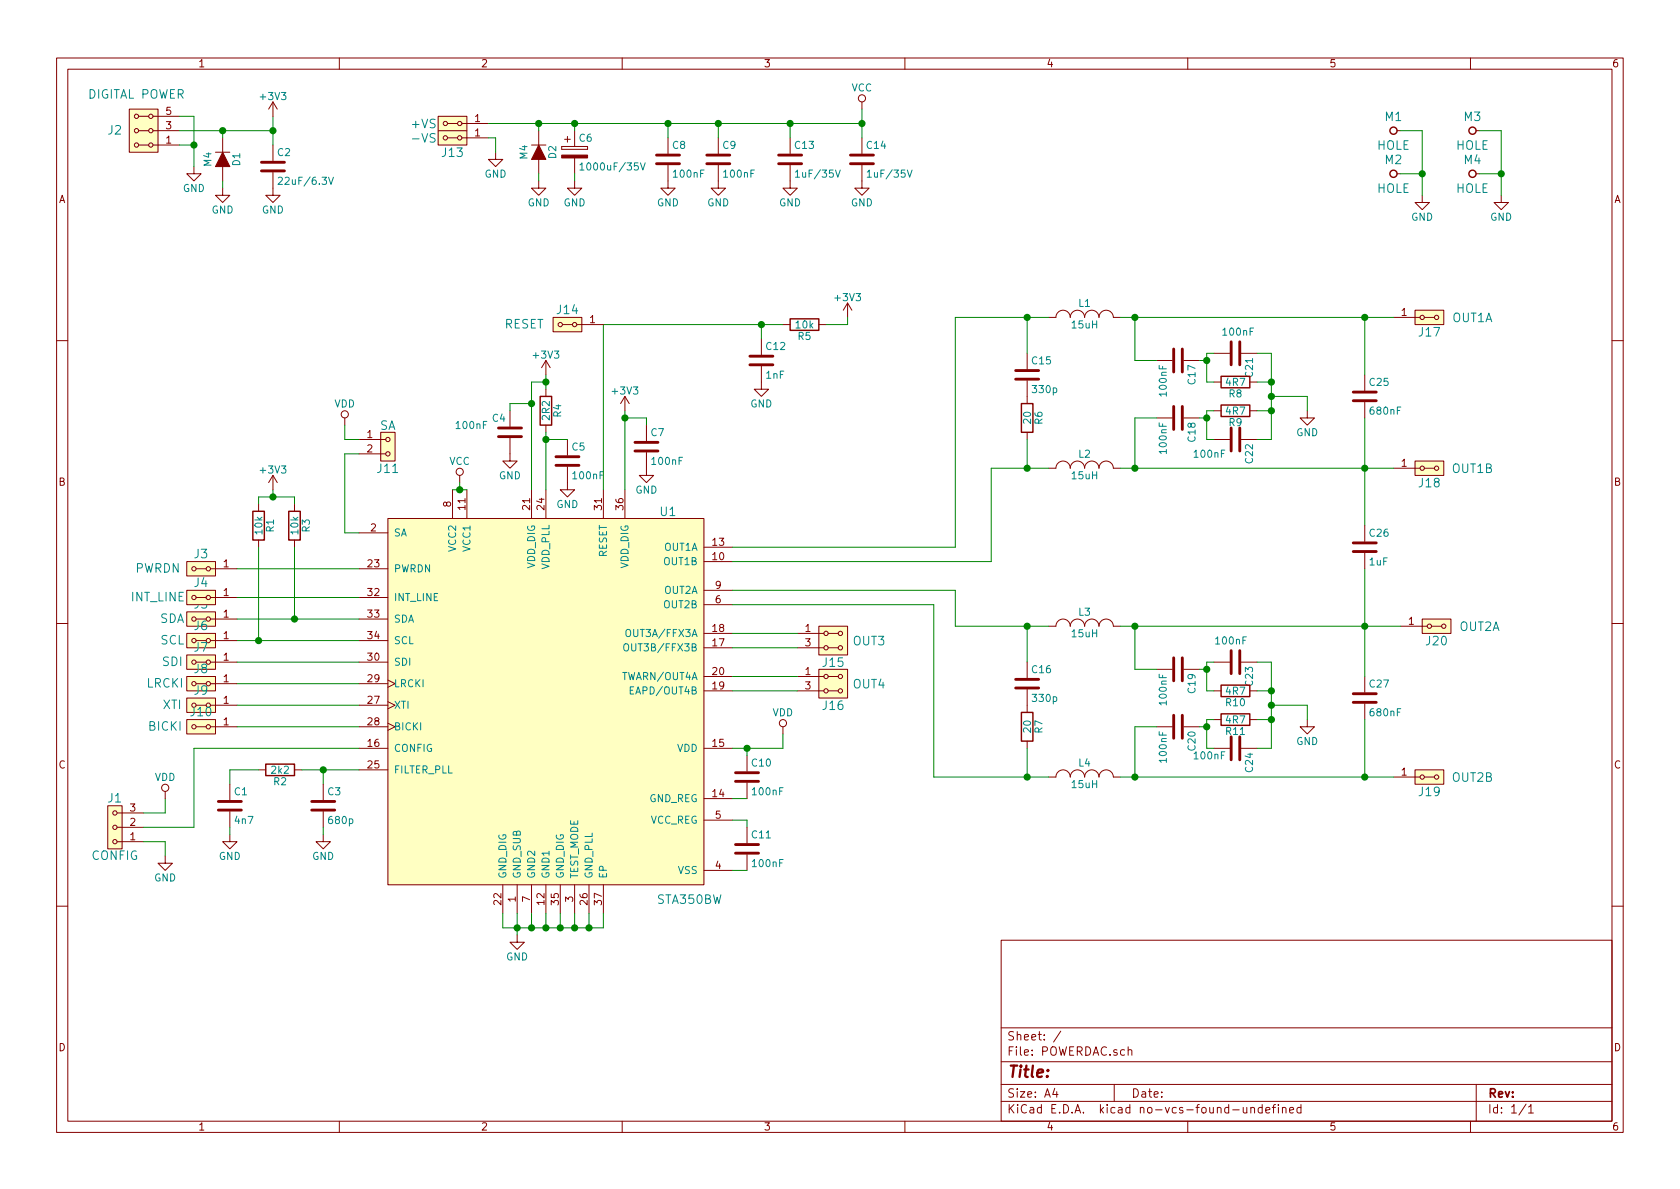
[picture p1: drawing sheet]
EESchema Schematic File Version 2
LIBS:power
LIBS:device
LIBS:transistors
LIBS:conn
LIBS:linear
LIBS:regul
LIBS:74xx
LIBS:cmos4000
LIBS:adc-dac
LIBS:memory
LIBS:xilinx
LIBS:microcontrollers
LIBS:dsp
LIBS:microchip
LIBS:analog_switches
LIBS:motorola
LIBS:texas
LIBS:intel
LIBS:interface
LIBS:digital-audio
LIBS:philips
LIBS:display
LIBS:cypress
LIBS:siliconi
LIBS:opto
LIBS:atmel
LIBS:contrib
LIBS:valves
LIBS:audio
LIBS:mlab_header
LIBS:mlab_mechanical
LIBS:POWERDAC-cache
EELAYER 25 0
EELAYER END
$Descr A4 11693 8268
encoding utf-8
Sheet 1 1
Title ""
Date ""
Rev ""
Comp ""
Comment1 ""
Comment2 ""
Comment3 ""
Comment4 ""
$EndDescr
$Comp
L STA350BW U1
U 1 1
P 3800 4900
F 0 "U1" H 4650 6250 60  0000 C CNN
F 1 "STA350BW" H 4800 3550 60  0000 C CNN
F 2 "Power_Packages_SMD:PowerSSO-36" H 3350 5400 60  0001 C CNN
F 3 "" H 3350 5400 60  0000 C CNN
	1    3800 4900
	1    0    0    -1  
$EndComp
$Comp
L C C10
U 1 1
P 5200 5400
F 0 "C10" H 5225 5500 50  0000 L CNN
F 1 "100nF" H 5225 5300 50  0000 L CNN
F 2 "Capacitors_SMD:C_0805" H 5238 5250 30  0001 C CNN
F 3 "" H 5200 5400 60  0000 C CNN
	1    5200 5400
	1    0    0    -1  
$EndComp
Wire Wire Line
	5200 5550 5100 5550
Wire Wire Line
	5100 5200 5450 5200
Wire Wire Line
	5200 5200 5200 5250
$Comp
L HOLE M1
U 1 1
P 9700 900
F 0 "M1" H 9700 1000 60  0000 C CNN
F 1 "HOLE" H 9700 800 60  0000 C CNN
F 2 "Mlab_Mechanical:MountingHole_3mm" H 9700 900 60  0001 C CNN
F 3 "" H 9700 900 60  0000 C CNN
	1    9700 900 
	1    0    0    -1  
$EndComp
$Comp
L HOLE M2
U 1 1
P 9700 1200
F 0 "M2" H 9700 1300 60  0000 C CNN
F 1 "HOLE" H 9700 1100 60  0000 C CNN
F 2 "Mlab_Mechanical:MountingHole_3mm" H 9700 1200 60  0001 C CNN
F 3 "" H 9700 1200 60  0000 C CNN
	1    9700 1200
	1    0    0    -1  
$EndComp
$Comp
L HOLE M3
U 1 1
P 10250 900
F 0 "M3" H 10250 1000 60  0000 C CNN
F 1 "HOLE" H 10250 800 60  0000 C CNN
F 2 "Mlab_Mechanical:MountingHole_3mm" H 10250 900 60  0001 C CNN
F 3 "" H 10250 900 60  0000 C CNN
	1    10250 900 
	1    0    0    -1  
$EndComp
$Comp
L HOLE M4
U 1 1
P 10250 1200
F 0 "M4" H 10250 1300 60  0000 C CNN
F 1 "HOLE" H 10250 1100 60  0000 C CNN
F 2 "Mlab_Mechanical:MountingHole_3mm" H 10250 1200 60  0001 C CNN
F 3 "" H 10250 1200 60  0000 C CNN
	1    10250 1200
	1    0    0    -1  
$EndComp
$Comp
L GND #PWR01
U 1 1
P 9900 1350
F 0 "#PWR01" H 9900 1100 50  0001 C CNN
F 1 "GND" H 9900 1200 50  0000 C CNN
F 2 "" H 9900 1350 60  0000 C CNN
F 3 "" H 9900 1350 60  0000 C CNN
	1    9900 1350
	1    0    0    -1  
$EndComp
Wire Wire Line
	9750 900  9900 900 
Wire Wire Line
	9900 900  9900 1350
Wire Wire Line
	9750 1200 9900 1200
Connection ~ 9900 1200
$Comp
L GND #PWR02
U 1 1
P 10450 1350
F 0 "#PWR02" H 10450 1100 50  0001 C CNN
F 1 "GND" H 10450 1200 50  0000 C CNN
F 2 "" H 10450 1350 60  0000 C CNN
F 3 "" H 10450 1350 60  0000 C CNN
	1    10450 1350
	1    0    0    -1  
$EndComp
Wire Wire Line
	10300 900  10450 900 
Wire Wire Line
	10450 900  10450 1350
Wire Wire Line
	10300 1200 10450 1200
Connection ~ 10450 1200
$Comp
L HEADER_2x01_PARALLEL J3
U 1 1
P 1400 3950
F 0 "J3" H 1400 3850 60  0000 C CNN
F 1 "PWRDN" H 1700 3950 60  0000 C CNN
F 2 "Mlab_Pin_Headers:Straight_1x02" H 1400 3950 60  0001 C CNN
F 3 "" H 1400 3950 60  0000 C CNN
	1    1400 3950
	-1   0    0    1   
$EndComp
Wire Wire Line
	2500 3950 1650 3950
$Comp
L GND #PWR03
U 1 1
P 3600 6500
F 0 "#PWR03" H 3600 6250 50  0001 C CNN
F 1 "GND" H 3600 6350 50  0000 C CNN
F 2 "" H 3600 6500 60  0000 C CNN
F 3 "" H 3600 6500 60  0000 C CNN
	1    3600 6500
	1    0    0    -1  
$EndComp
Wire Wire Line
	3500 6350 3500 6450
Wire Wire Line
	3500 6450 4200 6450
Wire Wire Line
	4000 6450 4000 6350
Wire Wire Line
	3600 6350 3600 6500
Connection ~ 3600 6450
Wire Wire Line
	3800 6350 3800 6450
Connection ~ 3800 6450
Wire Wire Line
	3700 6350 3700 6450
Connection ~ 3700 6450
Wire Wire Line
	3900 6350 3900 6450
Connection ~ 3900 6450
$Comp
L R R1
U 1 1
P 1800 3650
F 0 "R1" V 1880 3650 50  0000 C CNN
F 1 "10k" V 1800 3650 50  0000 C CNN
F 2 "Resistors_SMD:R_0805" V 1730 3650 30  0001 C CNN
F 3 "" H 1800 3650 30  0000 C CNN
	1    1800 3650
	1    0    0    -1  
$EndComp
$Comp
L R R3
U 1 1
P 2050 3650
F 0 "R3" V 2130 3650 50  0000 C CNN
F 1 "10k" V 2050 3650 50  0000 C CNN
F 2 "Resistors_SMD:R_0805" V 1980 3650 30  0001 C CNN
F 3 "" H 2050 3650 30  0000 C CNN
	1    2050 3650
	1    0    0    -1  
$EndComp
$Comp
L +3V3 #PWR04
U 1 1
P 1900 3400
F 0 "#PWR04" H 1900 3250 50  0001 C CNN
F 1 "+3V3" H 1900 3540 50  0000 C CNN
F 2 "" H 1900 3400 60  0000 C CNN
F 3 "" H 1900 3400 60  0000 C CNN
	1    1900 3400
	1    0    0    -1  
$EndComp
Wire Wire Line
	1800 3500 1800 3450
Wire Wire Line
	1800 3450 2050 3450
Wire Wire Line
	2050 3450 2050 3500
Wire Wire Line
	1900 3400 1900 3450
Connection ~ 1900 3450
Wire Wire Line
	2050 3800 2050 4300
Wire Wire Line
	1650 4300 2500 4300
Wire Wire Line
	1650 4450 2500 4450
Wire Wire Line
	1800 4450 1800 3800
$Comp
L C C11
U 1 1
P 5200 5900
F 0 "C11" H 5225 6000 50  0000 L CNN
F 1 "100nF" H 5225 5800 50  0000 L CNN
F 2 "Capacitors_SMD:C_0805" H 5238 5750 30  0001 C CNN
F 3 "" H 5200 5900 60  0000 C CNN
	1    5200 5900
	1    0    0    -1  
$EndComp
Wire Wire Line
	5200 6050 5100 6050
Wire Wire Line
	5200 5700 5200 5750
Wire Wire Line
	5200 5700 5100 5700
$Comp
L C C7
U 1 1
P 4500 3100
F 0 "C7" H 4525 3200 50  0000 L CNN
F 1 "100nF" H 4525 3000 50  0000 L CNN
F 2 "Capacitors_SMD:C_0805" H 4538 2950 30  0001 C CNN
F 3 "" H 4500 3100 60  0000 C CNN
	1    4500 3100
	1    0    0    -1  
$EndComp
$Comp
L GND #PWR05
U 1 1
P 4500 3250
F 0 "#PWR05" H 4500 3000 50  0001 C CNN
F 1 "GND" H 4500 3100 50  0000 C CNN
F 2 "" H 4500 3250 60  0000 C CNN
F 3 "" H 4500 3250 60  0000 C CNN
	1    4500 3250
	1    0    0    -1  
$EndComp
$Comp
L +3V3 #PWR06
U 1 1
P 4350 2850
F 0 "#PWR06" H 4350 2700 50  0001 C CNN
F 1 "+3V3" H 4350 2990 50  0000 C CNN
F 2 "" H 4350 2850 60  0000 C CNN
F 3 "" H 4350 2850 60  0000 C CNN
	1    4350 2850
	1    0    0    -1  
$EndComp
Wire Wire Line
	4500 2950 4500 2900
Wire Wire Line
	4500 2900 4350 2900
Wire Wire Line
	4350 2850 4350 3400
Connection ~ 4350 2900
$Comp
L C C5
U 1 1
P 3950 3200
F 0 "C5" H 3975 3300 50  0000 L CNN
F 1 "100nF" H 3975 3100 50  0000 L CNN
F 2 "Capacitors_SMD:C_0805" H 3988 3050 30  0001 C CNN
F 3 "" H 3950 3200 60  0000 C CNN
	1    3950 3200
	1    0    0    -1  
$EndComp
$Comp
L +3V3 #PWR07
U 1 1
P 3800 2600
F 0 "#PWR07" H 3800 2450 50  0001 C CNN
F 1 "+3V3" H 3800 2740 50  0000 C CNN
F 2 "" H 3800 2600 60  0000 C CNN
F 3 "" H 3800 2600 60  0000 C CNN
	1    3800 2600
	1    0    0    -1  
$EndComp
$Comp
L R R4
U 1 1
P 3800 2850
F 0 "R4" V 3880 2850 50  0000 C CNN
F 1 "2R2" V 3800 2850 50  0000 C CNN
F 2 "Resistors_SMD:R_0805" V 3730 2850 30  0001 C CNN
F 3 "" H 3800 2850 30  0000 C CNN
	1    3800 2850
	1    0    0    -1  
$EndComp
Wire Wire Line
	3800 2700 3800 2600
Wire Wire Line
	3800 3000 3800 3400
Wire Wire Line
	3950 3050 3800 3050
Connection ~ 3800 3050
$Comp
L HEADER_2x02_PARALLEL J15
U 1 1
P 5800 4450
F 0 "J15" H 5800 4300 60  0000 C CNN
F 1 "OUT3" H 6050 4450 60  0000 C CNN
F 2 "Mlab_Pin_Headers:Straight_2x02" H 5800 4500 60  0001 C CNN
F 3 "" H 5800 4500 60  0000 C CNN
	1    5800 4450
	1    0    0    -1  
$EndComp
$Comp
L HEADER_2x02_PARALLEL J16
U 1 1
P 5800 4750
F 0 "J16" H 5800 4600 60  0000 C CNN
F 1 "OUT4" H 6050 4750 60  0000 C CNN
F 2 "Mlab_Pin_Headers:Straight_2x02" H 5800 4800 60  0001 C CNN
F 3 "" H 5800 4800 60  0000 C CNN
	1    5800 4750
	1    0    0    -1  
$EndComp
Wire Wire Line
	5550 4700 5100 4700
Wire Wire Line
	5100 4800 5550 4800
Wire Wire Line
	5550 4500 5100 4500
Wire Wire Line
	5100 4400 5550 4400
$Comp
L HEADER_2x01_PARALLEL J18
U 1 1
P 9950 3250
F 0 "J18" H 9950 3150 60  0000 C CNN
F 1 "OUT1B" H 10250 3250 60  0000 C CNN
F 2 "Terminal_Blocks:TerminalBlock_WAGO_256_RM5mm_1pol" H 9950 3250 60  0001 C CNN
F 3 "" H 9950 3250 60  0000 C CNN
	1    9950 3250
	1    0    0    -1  
$EndComp
$Comp
L HEADER_2x01_PARALLEL J17
U 1 1
P 9950 2200
F 0 "J17" H 9950 2100 60  0000 C CNN
F 1 "OUT1A" H 10250 2200 60  0000 C CNN
F 2 "Terminal_Blocks:TerminalBlock_WAGO_256_RM5mm_1pol" H 9950 2200 60  0001 C CNN
F 3 "" H 9950 2200 60  0000 C CNN
	1    9950 2200
	1    0    0    -1  
$EndComp
$Comp
L HEADER_2x01_PARALLEL J5
U 1 1
P 1400 4300
F 0 "J5" H 1400 4200 60  0000 C CNN
F 1 "SDA" H 1600 4300 60  0000 C CNN
F 2 "Mlab_Pin_Headers:Straight_1x02" H 1400 4300 60  0001 C CNN
F 3 "" H 1400 4300 60  0000 C CNN
	1    1400 4300
	-1   0    0    1   
$EndComp
$Comp
L HEADER_2x01_PARALLEL J6
U 1 1
P 1400 4450
F 0 "J6" H 1400 4350 60  0000 C CNN
F 1 "SCL" H 1600 4450 60  0000 C CNN
F 2 "Mlab_Pin_Headers:Straight_1x02" H 1400 4450 60  0001 C CNN
F 3 "" H 1400 4450 60  0000 C CNN
	1    1400 4450
	-1   0    0    1   
$EndComp
Connection ~ 2050 4300
Connection ~ 1800 4450
$Comp
L HEADER_2x03_PARALLEL J2
U 1 1
P 1000 900
F 0 "J2" H 1200 900 60  0000 C CNN
F 1 "DIGITAL POWER" H 1050 650 60  0000 C CNN
F 2 "Mlab_Pin_Headers:Straight_2x03" H 1000 1000 60  0001 C CNN
F 3 "" H 1000 1000 60  0000 C CNN
	1    1000 900 
	-1   0    0    1   
$EndComp
$Comp
L D D1
U 1 1
P 1550 1100
F 0 "D1" H 1550 1200 50  0000 C CNN
F 1 "M4" H 1550 1000 50  0000 C CNN
F 2 "Diodes_SMD:SMA_Standard" H 1550 1100 60  0001 C CNN
F 3 "" H 1550 1100 60  0000 C CNN
	1    1550 1100
	0    1    1    0   
$EndComp
$Comp
L GND #PWR08
U 1 1
P 1350 1150
F 0 "#PWR08" H 1350 900 50  0001 C CNN
F 1 "GND" H 1350 1000 50  0000 C CNN
F 2 "" H 1350 1150 60  0000 C CNN
F 3 "" H 1350 1150 60  0000 C CNN
	1    1350 1150
	1    0    0    -1  
$EndComp
Wire Wire Line
	1250 800  1350 800 
Wire Wire Line
	1350 800  1350 1150
Wire Wire Line
	1250 1000 1350 1000
Connection ~ 1350 1000
Wire Wire Line
	1250 900  1900 900 
Wire Wire Line
	1550 900  1550 950 
$Comp
L GND #PWR09
U 1 1
P 1550 1300
F 0 "#PWR09" H 1550 1050 50  0001 C CNN
F 1 "GND" H 1550 1150 50  0000 C CNN
F 2 "" H 1550 1300 60  0000 C CNN
F 3 "" H 1550 1300 60  0000 C CNN
	1    1550 1300
	1    0    0    -1  
$EndComp
Wire Wire Line
	1550 1300 1550 1250
$Comp
L C C12
U 1 1
P 5300 2500
F 0 "C12" H 5325 2600 50  0000 L CNN
F 1 "1nF" H 5325 2400 50  0000 L CNN
F 2 "Capacitors_SMD:C_0805" H 5338 2350 30  0001 C CNN
F 3 "" H 5300 2500 60  0000 C CNN
	1    5300 2500
	1    0    0    -1  
$EndComp
$Comp
L GND #PWR010
U 1 1
P 5300 2650
F 0 "#PWR010" H 5300 2400 50  0001 C CNN
F 1 "GND" H 5300 2500 50  0000 C CNN
F 2 "" H 5300 2650 60  0000 C CNN
F 3 "" H 5300 2650 60  0000 C CNN
	1    5300 2650
	1    0    0    -1  
$EndComp
$Comp
L +3V3 #PWR011
U 1 1
P 5900 2200
F 0 "#PWR011" H 5900 2050 50  0001 C CNN
F 1 "+3V3" H 5900 2340 50  0000 C CNN
F 2 "" H 5900 2200 60  0000 C CNN
F 3 "" H 5900 2200 60  0000 C CNN
	1    5900 2200
	1    0    0    -1  
$EndComp
Wire Wire Line
	5300 2250 5300 2350
$Comp
L R R5
U 1 1
P 5600 2250
F 0 "R5" V 5680 2250 50  0000 C CNN
F 1 "10k" V 5600 2250 50  0000 C CNN
F 2 "Resistors_SMD:R_0805" V 5530 2250 30  0001 C CNN
F 3 "" H 5600 2250 30  0000 C CNN
	1    5600 2250
	0    1    1    0   
$EndComp
Wire Wire Line
	5900 2200 5900 2250
Wire Wire Line
	5900 2250 5750 2250
Wire Wire Line
	4200 2250 5450 2250
Wire Wire Line
	4200 2250 4200 3400
Connection ~ 5300 2250
$Comp
L C C4
U 1 1
P 3550 3000
F 0 "C4" H 3575 3100 50  0000 L CNN
F 1 "100nF" H 3700 3050 50  0000 L CNN
F 2 "Capacitors_SMD:C_0805" H 3588 2850 30  0001 C CNN
F 3 "" H 3550 3000 60  0000 C CNN
	1    3550 3000
	-1   0    0    -1  
$EndComp
$Comp
L GND #PWR012
U 1 1
P 3550 3150
F 0 "#PWR012" H 3550 2900 50  0001 C CNN
F 1 "GND" H 3550 3000 50  0000 C CNN
F 2 "" H 3550 3150 60  0000 C CNN
F 3 "" H 3550 3150 60  0000 C CNN
	1    3550 3150
	-1   0    0    -1  
$EndComp
Wire Wire Line
	3550 2850 3550 2800
Wire Wire Line
	3550 2800 3700 2800
Wire Wire Line
	3700 2650 3700 3400
Connection ~ 3700 2800
Wire Wire Line
	3700 2650 3800 2650
Connection ~ 3800 2650
$Comp
L GND #PWR013
U 1 1
P 1900 1300
F 0 "#PWR013" H 1900 1050 50  0001 C CNN
F 1 "GND" H 1900 1150 50  0000 C CNN
F 2 "" H 1900 1300 60  0000 C CNN
F 3 "" H 1900 1300 60  0000 C CNN
	1    1900 1300
	1    0    0    -1  
$EndComp
Wire Wire Line
	1900 800  1900 1000
Connection ~ 1550 900 
$Comp
L HEADER_2x01_PARALLEL J12
U 1 1
P 3150 850
F 0 "J12" H 3150 750 60  0000 C CNN
F 1 "+VS" H 3350 850 60  0000 C CNN
F 2 "Terminal_Blocks:TerminalBlock_WAGO_256_RM5mm_1pol" H 3150 850 60  0001 C CNN
F 3 "" H 3150 850 60  0000 C CNN
	1    3150 850 
	-1   0    0    -1  
$EndComp
$Comp
L HEADER_2x01_PARALLEL J13
U 1 1
P 3150 950
F 0 "J13" H 3150 850 60  0000 C CNN
F 1 "-VS" H 3350 950 60  0000 C CNN
F 2 "Terminal_Blocks:TerminalBlock_WAGO_256_RM5mm_1pol" H 3150 950 60  0001 C CNN
F 3 "" H 3150 950 60  0000 C CNN
	1    3150 950 
	-1   0    0    -1  
$EndComp
$Comp
L CP C6
U 1 1
P 4000 1050
F 0 "C6" H 4025 1150 50  0000 L CNN
F 1 "1000uF/35V" H 4025 950 50  0000 L CNN
F 2 "Capacitors_ThroughHole:C_Radial_D12.5_L25_P5" H 4038 900 30  0001 C CNN
F 3 "http://www.tme.eu/cz/details/gf1000_35/elektrol-kondenzatory-tht-s-niz-imped/samxon/" H 4050 400 60  0001 C CNN
	1    4000 1050
	1    0    0    -1  
$EndComp
$Comp
L GND #PWR014
U 1 1
P 4000 1250
F 0 "#PWR014" H 4000 1000 50  0001 C CNN
F 1 "GND" H 4000 1100 50  0000 C CNN
F 2 "" H 4000 1250 60  0000 C CNN
F 3 "" H 4000 1250 60  0000 C CNN
	1    4000 1250
	1    0    0    -1  
$EndComp
Wire Wire Line
	4000 1250 4000 1200
Wire Wire Line
	4000 850  4000 900 
$Comp
L GND #PWR015
U 1 1
P 3450 1050
F 0 "#PWR015" H 3450 800 50  0001 C CNN
F 1 "GND" H 3450 900 50  0000 C CNN
F 2 "" H 3450 1050 60  0000 C CNN
F 3 "" H 3450 1050 60  0000 C CNN
	1    3450 1050
	1    0    0    -1  
$EndComp
Wire Wire Line
	3400 950  3450 950 
Wire Wire Line
	3450 950  3450 1050
$Comp
L D D2
U 1 1
P 3750 1050
F 0 "D2" H 3750 1150 50  0000 C CNN
F 1 "M4" H 3750 950 50  0000 C CNN
F 2 "Diodes_SMD:SMA_Standard" H 3750 1050 60  0001 C CNN
F 3 "" H 3750 1050 60  0000 C CNN
	1    3750 1050
	0    1    1    0   
$EndComp
Wire Wire Line
	3400 850  6000 850 
Wire Wire Line
	3750 850  3750 900 
$Comp
L GND #PWR016
U 1 1
P 3750 1250
F 0 "#PWR016" H 3750 1000 50  0001 C CNN
F 1 "GND" H 3750 1100 50  0000 C CNN
F 2 "" H 3750 1250 60  0000 C CNN
F 3 "" H 3750 1250 60  0000 C CNN
	1    3750 1250
	1    0    0    -1  
$EndComp
Wire Wire Line
	3750 1250 3750 1200
Connection ~ 3750 850 
$Comp
L C C3
U 1 1
P 2250 5600
F 0 "C3" H 2275 5700 50  0000 L CNN
F 1 "680p" H 2275 5500 50  0000 L CNN
F 2 "Capacitors_SMD:C_0805" H 2288 5450 30  0001 C CNN
F 3 "" H 2250 5600 60  0000 C CNN
	1    2250 5600
	1    0    0    -1  
$EndComp
$Comp
L R R2
U 1 1
P 1950 5350
F 0 "R2" V 2030 5350 50  0000 C CNN
F 1 "2k2" V 1950 5350 50  0000 C CNN
F 2 "Resistors_SMD:R_0805" V 1880 5350 30  0001 C CNN
F 3 "" H 1950 5350 30  0000 C CNN
	1    1950 5350
	0    1    1    0   
$EndComp
$Comp
L C C1
U 1 1
P 1600 5600
F 0 "C1" H 1625 5700 50  0000 L CNN
F 1 "4n7" H 1625 5500 50  0000 L CNN
F 2 "Capacitors_SMD:C_0805" H 1638 5450 30  0001 C CNN
F 3 "" H 1600 5600 60  0000 C CNN
	1    1600 5600
	1    0    0    -1  
$EndComp
$Comp
L GND #PWR017
U 1 1
P 2250 5800
F 0 "#PWR017" H 2250 5550 50  0001 C CNN
F 1 "GND" H 2250 5650 50  0000 C CNN
F 2 "" H 2250 5800 60  0000 C CNN
F 3 "" H 2250 5800 60  0000 C CNN
	1    2250 5800
	1    0    0    -1  
$EndComp
$Comp
L GND #PWR018
U 1 1
P 1600 5800
F 0 "#PWR018" H 1600 5550 50  0001 C CNN
F 1 "GND" H 1600 5650 50  0000 C CNN
F 2 "" H 1600 5800 60  0000 C CNN
F 3 "" H 1600 5800 60  0000 C CNN
	1    1600 5800
	1    0    0    -1  
$EndComp
Wire Wire Line
	1600 5450 1600 5350
Wire Wire Line
	1600 5350 1800 5350
Wire Wire Line
	1600 5750 1600 5800
Wire Wire Line
	2100 5350 2500 5350
Wire Wire Line
	2250 5450 2250 5350
Connection ~ 2250 5350
Wire Wire Line
	2250 5750 2250 5800
$Comp
L HEADER_2x01_PARALLEL J14
U 1 1
P 3950 2250
F 0 "J14" H 3950 2150 60  0000 C CNN
F 1 "RESET" H 4250 2250 60  0000 C CNN
F 2 "Mlab_Pin_Headers:Straight_1x02" H 3950 2250 60  0001 C CNN
F 3 "" H 3950 2250 60  0000 C CNN
	1    3950 2250
	-1   0    0    1   
$EndComp
$Comp
L HEADER_2x01_PARALLEL J4
U 1 1
P 1400 4150
F 0 "J4" H 1400 4050 60  0000 C CNN
F 1 "INT_LINE" H 1700 4150 60  0000 C CNN
F 2 "Mlab_Pin_Headers:Straight_1x02" H 1400 4150 60  0001 C CNN
F 3 "" H 1400 4150 60  0000 C CNN
	1    1400 4150
	-1   0    0    1   
$EndComp
Wire Wire Line
	1650 4150 2500 4150
Wire Wire Line
	1650 4600 2500 4600
$Comp
L HEADER_2x01_PARALLEL J7
U 1 1
P 1400 4600
F 0 "J7" H 1400 4500 60  0000 C CNN
F 1 "SDI" H 1600 4600 60  0000 C CNN
F 2 "Mlab_Pin_Headers:Straight_1x02" H 1400 4600 60  0001 C CNN
F 3 "" H 1400 4600 60  0000 C CNN
	1    1400 4600
	-1   0    0    1   
$EndComp
Wire Wire Line
	1650 4750 2500 4750
$Comp
L HEADER_2x01_PARALLEL J8
U 1 1
P 1400 4750
F 0 "J8" H 1400 4650 60  0000 C CNN
F 1 "LRCKI" H 1650 4750 60  0000 C CNN
F 2 "Mlab_Pin_Headers:Straight_1x02" H 1400 4750 60  0001 C CNN
F 3 "" H 1400 4750 60  0000 C CNN
	1    1400 4750
	-1   0    0    1   
$EndComp
Wire Wire Line
	1650 4900 2500 4900
$Comp
L HEADER_2x01_PARALLEL J9
U 1 1
P 1400 4900
F 0 "J9" H 1400 4800 60  0000 C CNN
F 1 "XTI" H 1600 4900 60  0000 C CNN
F 2 "Mlab_Pin_Headers:Straight_1x02" H 1400 4900 60  0001 C CNN
F 3 "" H 1400 4900 60  0000 C CNN
	1    1400 4900
	-1   0    0    1   
$EndComp
Wire Wire Line
	1650 5050 2500 5050
$Comp
L HEADER_2x01_PARALLEL J10
U 1 1
P 1400 5050
F 0 "J10" H 1400 4950 60  0000 C CNN
F 1 "BICKI" H 1650 5050 60  0000 C CNN
F 2 "Mlab_Pin_Headers:Straight_1x02" H 1400 5050 60  0001 C CNN
F 3 "" H 1400 5050 60  0000 C CNN
	1    1400 5050
	-1   0    0    1   
$EndComp
Wire Wire Line
	1350 5200 2500 5200
$Comp
L C C8
U 1 1
P 4650 1100
F 0 "C8" H 4675 1200 50  0000 L CNN
F 1 "100nF" H 4675 1000 50  0000 L CNN
F 2 "Capacitors_SMD:C_0805" H 4688 950 30  0001 C CNN
F 3 "" H 4650 1100 60  0000 C CNN
	1    4650 1100
	1    0    0    -1  
$EndComp
$Comp
L GND #PWR019
U 1 1
P 4650 1250
F 0 "#PWR019" H 4650 1000 50  0001 C CNN
F 1 "GND" H 4650 1100 50  0000 C CNN
F 2 "" H 4650 1250 60  0000 C CNN
F 3 "" H 4650 1250 60  0000 C CNN
	1    4650 1250
	1    0    0    -1  
$EndComp
Wire Wire Line
	4650 850  4650 950 
$Comp
L C C9
U 1 1
P 5000 1100
F 0 "C9" H 5025 1200 50  0000 L CNN
F 1 "100nF" H 5025 1000 50  0000 L CNN
F 2 "Capacitors_SMD:C_0805" H 5038 950 30  0001 C CNN
F 3 "" H 5000 1100 60  0000 C CNN
	1    5000 1100
	1    0    0    -1  
$EndComp
$Comp
L GND #PWR020
U 1 1
P 5000 1250
F 0 "#PWR020" H 5000 1000 50  0001 C CNN
F 1 "GND" H 5000 1100 50  0000 C CNN
F 2 "" H 5000 1250 60  0000 C CNN
F 3 "" H 5000 1250 60  0000 C CNN
	1    5000 1250
	1    0    0    -1  
$EndComp
Wire Wire Line
	5000 850  5000 950 
$Comp
L C C13
U 1 1
P 5500 1100
F 0 "C13" H 5525 1200 50  0000 L CNN
F 1 "1uF/35V" H 5525 1000 50  0000 L CNN
F 2 "Capacitors_SMD:C_1206" H 5538 950 30  0001 C CNN
F 3 "" H 5500 1100 60  0000 C CNN
	1    5500 1100
	1    0    0    -1  
$EndComp
$Comp
L GND #PWR021
U 1 1
P 5500 1250
F 0 "#PWR021" H 5500 1000 50  0001 C CNN
F 1 "GND" H 5500 1100 50  0000 C CNN
F 2 "" H 5500 1250 60  0000 C CNN
F 3 "" H 5500 1250 60  0000 C CNN
	1    5500 1250
	1    0    0    -1  
$EndComp
Wire Wire Line
	5500 850  5500 950 
$Comp
L C C14
U 1 1
P 6000 1100
F 0 "C14" H 6025 1200 50  0000 L CNN
F 1 "1uF/35V" H 6025 1000 50  0000 L CNN
F 2 "Capacitors_SMD:C_1206" H 6038 950 30  0001 C CNN
F 3 "" H 6000 1100 60  0000 C CNN
	1    6000 1100
	1    0    0    -1  
$EndComp
$Comp
L GND #PWR022
U 1 1
P 6000 1250
F 0 "#PWR022" H 6000 1000 50  0001 C CNN
F 1 "GND" H 6000 1100 50  0000 C CNN
F 2 "" H 6000 1250 60  0000 C CNN
F 3 "" H 6000 1250 60  0000 C CNN
	1    6000 1250
	1    0    0    -1  
$EndComp
Wire Wire Line
	6000 750  6000 950 
Connection ~ 4000 850 
Connection ~ 5500 850 
Connection ~ 5000 850 
Connection ~ 4650 850 
$Comp
L C C15
U 1 1
P 7150 2600
F 0 "C15" H 7175 2700 50  0000 L CNN
F 1 "330p" H 7175 2500 50  0000 L CNN
F 2 "Capacitors_SMD:C_0805" H 7188 2450 30  0001 C CNN
F 3 "" H 7150 2600 60  0000 C CNN
	1    7150 2600
	1    0    0    -1  
$EndComp
$Comp
L R R6
U 1 1
P 7150 2900
F 0 "R6" V 7230 2900 50  0000 C CNN
F 1 "20" V 7150 2900 50  0000 C CNN
F 2 "Resistors_SMD:R_1206" V 7080 2900 30  0001 C CNN
F 3 "" H 7150 2900 30  0000 C CNN
	1    7150 2900
	1    0    0    -1  
$EndComp
Connection ~ 6000 850 
$Comp
L VCC #PWR023
U 1 1
P 6000 750
F 0 "#PWR023" H 6000 600 50  0001 C CNN
F 1 "VCC" H 6000 900 50  0000 C CNN
F 2 "" H 6000 750 60  0000 C CNN
F 3 "" H 6000 750 60  0000 C CNN
	1    6000 750 
	1    0    0    -1  
$EndComp
$Comp
L VCC #PWR024
U 1 1
P 3200 3350
F 0 "#PWR024" H 3200 3200 50  0001 C CNN
F 1 "VCC" H 3200 3500 50  0000 C CNN
F 2 "" H 3200 3350 60  0000 C CNN
F 3 "" H 3200 3350 60  0000 C CNN
	1    3200 3350
	1    0    0    -1  
$EndComp
Wire Wire Line
	3200 3350 3200 3400
Wire Wire Line
	3150 3400 3250 3400
Connection ~ 3200 3400
$Comp
L HEADER_1x02 J11
U 1 1
P 2700 3100
F 0 "J11" H 2700 2950 60  0000 C CNN
F 1 "SA" H 2700 3250 60  0000 C CNN
F 2 "Mlab_Pin_Headers:Straight_1x02" H 2700 3150 60  0001 C CNN
F 3 "" H 2700 3150 60  0000 C CNN
	1    2700 3100
	1    0    0    -1  
$EndComp
Wire Wire Line
	2400 3050 2500 3050
Wire Wire Line
	2500 3150 2400 3150
Wire Wire Line
	2400 3150 2400 3700
Wire Wire Line
	2400 3700 2500 3700
$Comp
L INDUCTOR_SMALL L1
U 1 1
P 7550 2200
F 0 "L1" H 7550 2300 50  0000 C CNN
F 1 "15uH" H 7550 2150 50  0000 C CNN
F 2 "Choke_SMD:Choke_SMD_12x12mm_h6mm" H 7550 2200 60  0001 C CNN
F 3 "http://www.tme.eu/cz/details/de1205-15/vykonne-tlumivky-smd/ferrocore/" H 7600 2550 60  0001 C CNN
F 4 "http://www.tme.eu/cz/details/de1205-15/vykonne-tlumivky-smd/ferrocore/" H 7550 2200 60  0001 C CNN "TME_link"
	1    7550 2200
	1    0    0    -1  
$EndComp
$Comp
L INDUCTOR_SMALL L2
U 1 1
P 7550 3250
F 0 "L2" H 7550 3350 50  0000 C CNN
F 1 "15uH" H 7550 3200 50  0000 C CNN
F 2 "Choke_SMD:Choke_SMD_12x12mm_h6mm" H 7550 3250 60  0001 C CNN
F 3 "http://www.tme.eu/cz/details/de1205-15/vykonne-tlumivky-smd/ferrocore/" H 7550 3000 60  0001 C CNN
	1    7550 3250
	1    0    0    -1  
$EndComp
$Comp
L C C17
U 1 1
P 8200 2500
F 0 "C17" H 8225 2600 50  0000 L CNN
F 1 "100nF" H 8225 2400 50  0000 L CNN
F 2 "Capacitors_SMD:C_0805" H 8238 2350 30  0001 C CNN
F 3 "" H 8200 2500 60  0000 C CNN
	1    8200 2500
	0    1    1    0   
$EndComp
$Comp
L C C18
U 1 1
P 8200 2900
F 0 "C18" H 8225 3000 50  0000 L CNN
F 1 "100nF" H 8225 2800 50  0000 L CNN
F 2 "Capacitors_SMD:C_0805" H 8238 2750 30  0001 C CNN
F 3 "" H 8200 2900 60  0000 C CNN
	1    8200 2900
	0    1    1    0   
$EndComp
$Comp
L C C21
U 1 1
P 8600 2450
F 0 "C21" H 8625 2550 50  0000 L CNN
F 1 "100nF" V 8450 2350 50  0000 L CNN
F 2 "Capacitors_SMD:C_0805" H 8638 2300 30  0001 C CNN
F 3 "" H 8600 2450 60  0000 C CNN
	1    8600 2450
	0    1    1    0   
$EndComp
$Comp
L R R9
U 1 1
P 8600 2850
F 0 "R9" V 8680 2850 50  0000 C CNN
F 1 "4R7" V 8600 2850 50  0000 C CNN
F 2 "Resistors_SMD:R_1206" V 8530 2850 30  0001 C CNN
F 3 "" H 8600 2850 30  0000 C CNN
	1    8600 2850
	0    1    1    0   
$EndComp
$Comp
L C C22
U 1 1
P 8600 3050
F 0 "C22" H 8625 3150 50  0000 L CNN
F 1 "100nF" V 8700 2750 50  0000 L CNN
F 2 "Capacitors_SMD:C_0805" H 8638 2900 30  0001 C CNN
F 3 "" H 8600 3050 60  0000 C CNN
	1    8600 3050
	0    1    1    0   
$EndComp
$Comp
L R R8
U 1 1
P 8600 2650
F 0 "R8" V 8680 2650 50  0000 C CNN
F 1 "4R7" V 8600 2650 50  0000 C CNN
F 2 "Resistors_SMD:R_1206" V 8530 2650 30  0001 C CNN
F 3 "" H 8600 2650 30  0000 C CNN
	1    8600 2650
	0    1    1    0   
$EndComp
$Comp
L GND #PWR025
U 1 1
P 9100 2850
F 0 "#PWR025" H 9100 2600 50  0001 C CNN
F 1 "GND" H 9100 2700 50  0000 C CNN
F 2 "" H 9100 2850 60  0000 C CNN
F 3 "" H 9100 2850 60  0000 C CNN
	1    9100 2850
	1    0    0    -1  
$EndComp
Wire Wire Line
	7150 2450 7150 2200
Wire Wire Line
	6650 2200 7300 2200
Wire Wire Line
	7150 3050 7150 3250
Wire Wire Line
	6900 3250 7300 3250
Wire Wire Line
	7900 2200 7900 2500
Wire Wire Line
	7900 2500 8050 2500
Connection ~ 7900 2200
Wire Wire Line
	8350 2500 8400 2500
Wire Wire Line
	8400 2450 8400 2650
Wire Wire Line
	8400 2650 8450 2650
Wire Wire Line
	8400 2450 8450 2450
Connection ~ 8400 2500
Wire Wire Line
	7800 3250 9700 3250
Wire Wire Line
	9100 2850 9100 2750
Wire Wire Line
	9100 2750 8850 2750
Wire Wire Line
	8850 2450 8850 3050
Wire Wire Line
	8850 2450 8750 2450
Wire Wire Line
	8750 2650 8850 2650
Connection ~ 8850 2650
Wire Wire Line
	8850 2850 8750 2850
Connection ~ 8850 2750
Wire Wire Line
	8850 3050 8750 3050
Connection ~ 8850 2850
Wire Wire Line
	8450 3050 8400 3050
Wire Wire Line
	8400 3050 8400 2850
Wire Wire Line
	8400 2850 8450 2850
Wire Wire Line
	8400 2900 8350 2900
Connection ~ 8400 2900
Wire Wire Line
	8050 2900 7900 2900
Wire Wire Line
	7900 2900 7900 3250
Connection ~ 7900 3250
Wire Wire Line
	7800 2200 9700 2200
Wire Wire Line
	6650 2200 6650 3800
Wire Wire Line
	6650 3800 5100 3800
Connection ~ 7150 2200
Wire Wire Line
	5100 3900 6900 3900
Wire Wire Line
	6900 3900 6900 3250
Connection ~ 7150 3250
$Comp
L HEADER_2x01_PARALLEL J19
U 1 1
P 9950 5400
F 0 "J19" H 9950 5300 60  0000 C CNN
F 1 "OUT2B" H 10250 5400 60  0000 C CNN
F 2 "Terminal_Blocks:TerminalBlock_WAGO_256_RM5mm_1pol" H 9950 5400 60  0001 C CNN
F 3 "" H 9950 5400 60  0000 C CNN
	1    9950 5400
	1    0    0    -1  
$EndComp
$Comp
L HEADER_2x01_PARALLEL J20
U 1 1
P 10000 4350
F 0 "J20" H 10000 4250 60  0000 C CNN
F 1 "OUT2A" H 10300 4350 60  0000 C CNN
F 2 "Terminal_Blocks:TerminalBlock_WAGO_256_RM5mm_1pol" H 10000 4350 60  0001 C CNN
F 3 "" H 10000 4350 60  0000 C CNN
	1    10000 4350
	1    0    0    -1  
$EndComp
$Comp
L C C16
U 1 1
P 7150 4750
F 0 "C16" H 7175 4850 50  0000 L CNN
F 1 "330p" H 7175 4650 50  0000 L CNN
F 2 "Capacitors_SMD:C_0805" H 7188 4600 30  0001 C CNN
F 3 "" H 7150 4750 60  0000 C CNN
	1    7150 4750
	1    0    0    -1  
$EndComp
$Comp
L R R7
U 1 1
P 7150 5050
F 0 "R7" V 7230 5050 50  0000 C CNN
F 1 "20" V 7150 5050 50  0000 C CNN
F 2 "Resistors_SMD:R_1206" V 7080 5050 30  0001 C CNN
F 3 "" H 7150 5050 30  0000 C CNN
	1    7150 5050
	1    0    0    -1  
$EndComp
$Comp
L INDUCTOR_SMALL L3
U 1 1
P 7550 4350
F 0 "L3" H 7550 4450 50  0000 C CNN
F 1 "15uH" H 7550 4300 50  0000 C CNN
F 2 "Choke_SMD:Choke_SMD_12x12mm_h6mm" H 7550 4350 60  0001 C CNN
F 3 "" H 7550 4350 60  0000 C CNN
	1    7550 4350
	1    0    0    -1  
$EndComp
$Comp
L INDUCTOR_SMALL L4
U 1 1
P 7550 5400
F 0 "L4" H 7550 5500 50  0000 C CNN
F 1 "15uH" H 7550 5350 50  0000 C CNN
F 2 "Choke_SMD:Choke_SMD_12x12mm_h6mm" H 7550 5400 60  0001 C CNN
F 3 "" H 7550 5400 60  0000 C CNN
	1    7550 5400
	1    0    0    -1  
$EndComp
$Comp
L C C19
U 1 1
P 8200 4650
F 0 "C19" H 8225 4750 50  0000 L CNN
F 1 "100nF" H 8225 4550 50  0000 L CNN
F 2 "Capacitors_SMD:C_0805" H 8238 4500 30  0001 C CNN
F 3 "" H 8200 4650 60  0000 C CNN
	1    8200 4650
	0    1    1    0   
$EndComp
$Comp
L C C20
U 1 1
P 8200 5050
F 0 "C20" H 8225 5150 50  0000 L CNN
F 1 "100nF" H 8225 4950 50  0000 L CNN
F 2 "Capacitors_SMD:C_0805" H 8238 4900 30  0001 C CNN
F 3 "" H 8200 5050 60  0000 C CNN
	1    8200 5050
	0    1    1    0   
$EndComp
$Comp
L C C23
U 1 1
P 8600 4600
F 0 "C23" H 8625 4700 50  0000 L CNN
F 1 "100nF" V 8450 4450 50  0000 L CNN
F 2 "Capacitors_SMD:C_0805" H 8638 4450 30  0001 C CNN
F 3 "" H 8600 4600 60  0000 C CNN
	1    8600 4600
	0    1    1    0   
$EndComp
$Comp
L R R11
U 1 1
P 8600 5000
F 0 "R11" V 8680 5000 50  0000 C CNN
F 1 "4R7" V 8600 5000 50  0000 C CNN
F 2 "Resistors_SMD:R_1206" V 8530 5000 30  0001 C CNN
F 3 "" H 8600 5000 30  0000 C CNN
	1    8600 5000
	0    1    1    0   
$EndComp
$Comp
L C C24
U 1 1
P 8600 5200
F 0 "C24" H 8625 5300 50  0000 L CNN
F 1 "100nF" V 8650 4900 50  0000 L CNN
F 2 "Capacitors_SMD:C_0805" H 8638 5050 30  0001 C CNN
F 3 "" H 8600 5200 60  0000 C CNN
	1    8600 5200
	0    1    1    0   
$EndComp
$Comp
L R R10
U 1 1
P 8600 4800
F 0 "R10" V 8680 4800 50  0000 C CNN
F 1 "4R7" V 8600 4800 50  0000 C CNN
F 2 "Resistors_SMD:R_1206" V 8530 4800 30  0001 C CNN
F 3 "" H 8600 4800 30  0000 C CNN
	1    8600 4800
	0    1    1    0   
$EndComp
$Comp
L GND #PWR026
U 1 1
P 9100 5000
F 0 "#PWR026" H 9100 4750 50  0001 C CNN
F 1 "GND" H 9100 4850 50  0000 C CNN
F 2 "" H 9100 5000 60  0000 C CNN
F 3 "" H 9100 5000 60  0000 C CNN
	1    9100 5000
	1    0    0    -1  
$EndComp
Wire Wire Line
	7150 4600 7150 4350
Wire Wire Line
	6650 4350 7300 4350
Wire Wire Line
	7150 5200 7150 5400
Wire Wire Line
	6500 5400 7300 5400
Wire Wire Line
	7900 4350 7900 4650
Wire Wire Line
	7900 4650 8050 4650
Connection ~ 7900 4350
Wire Wire Line
	8350 4650 8400 4650
Wire Wire Line
	8400 4600 8400 4800
Wire Wire Line
	8400 4800 8450 4800
Wire Wire Line
	8400 4600 8450 4600
Connection ~ 8400 4650
Wire Wire Line
	7800 5400 9700 5400
Wire Wire Line
	9100 5000 9100 4900
Wire Wire Line
	9100 4900 8850 4900
Wire Wire Line
	8850 4600 8850 5200
Wire Wire Line
	8850 4600 8750 4600
Wire Wire Line
	8750 4800 8850 4800
Connection ~ 8850 4800
Wire Wire Line
	8850 5000 8750 5000
Connection ~ 8850 4900
Wire Wire Line
	8850 5200 8750 5200
Connection ~ 8850 5000
Wire Wire Line
	8450 5200 8400 5200
Wire Wire Line
	8400 5200 8400 5000
Wire Wire Line
	8400 5000 8450 5000
Wire Wire Line
	8400 5050 8350 5050
Connection ~ 8400 5050
Wire Wire Line
	8050 5050 7900 5050
Wire Wire Line
	7900 5050 7900 5400
Connection ~ 7900 5400
Wire Wire Line
	7800 4350 9750 4350
Connection ~ 7150 4350
Connection ~ 7150 5400
Wire Wire Line
	5100 4100 6650 4100
Wire Wire Line
	6650 4100 6650 4350
Wire Wire Line
	5100 4200 6500 4200
Wire Wire Line
	6500 4200 6500 5400
$Comp
L C C25
U 1 1
P 9500 2750
F 0 "C25" H 9525 2850 50  0000 L CNN
F 1 "680nF" H 9525 2650 50  0000 L CNN
F 2 "Capacitors_SMD:C_0805" H 9538 2600 30  0001 C CNN
F 3 "" H 9500 2750 60  0000 C CNN
	1    9500 2750
	1    0    0    -1  
$EndComp
Wire Wire Line
	9500 2900 9500 3650
Wire Wire Line
	9500 2600 9500 2200
Connection ~ 9500 2200
Connection ~ 9500 3250
$Comp
L C C27
U 1 1
P 9500 4850
F 0 "C27" H 9525 4950 50  0000 L CNN
F 1 "680nF" H 9525 4750 50  0000 L CNN
F 2 "Capacitors_SMD:C_0805" H 9538 4700 30  0001 C CNN
F 3 "" H 9500 4850 60  0000 C CNN
	1    9500 4850
	1    0    0    -1  
$EndComp
Wire Wire Line
	9500 3950 9500 4700
Connection ~ 9500 4350
Wire Wire Line
	9500 5400 9500 5000
Connection ~ 9500 5400
$Comp
L HEADER_1x03 J1
U 1 1
P 800 5750
F 0 "J1" H 800 5550 60  0000 C CNN
F 1 "CONFIG" H 800 5950 60  0000 C CNN
F 2 "Mlab_Pin_Headers:Straight_1x03" H 800 5850 60  0001 C CNN
F 3 "" H 800 5850 60  0000 C CNN
	1    800  5750
	-1   0    0    1   
$EndComp
$Comp
L GND #PWR027
U 1 1
P 1150 5950
F 0 "#PWR027" H 1150 5700 50  0001 C CNN
F 1 "GND" H 1150 5800 50  0000 C CNN
F 2 "" H 1150 5950 60  0000 C CNN
F 3 "" H 1150 5950 60  0000 C CNN
	1    1150 5950
	1    0    0    -1  
$EndComp
Wire Wire Line
	1350 5200 1350 5750
Wire Wire Line
	1350 5750 1000 5750
Wire Wire Line
	1150 5650 1150 5550
Wire Wire Line
	1150 5650 1000 5650
Wire Wire Line
	1000 5850 1150 5850
Wire Wire Line
	1150 5850 1150 5950
$Comp
L C C26
U 1 1
P 9500 3800
F 0 "C26" H 9525 3900 50  0000 L CNN
F 1 "1uF" H 9525 3700 50  0000 L CNN
F 2 "Capacitors_SMD:C_0805" H 9538 3650 30  0001 C CNN
F 3 "" H 9500 3800 60  0000 C CNN
	1    9500 3800
	1    0    0    -1  
$EndComp
$Comp
L C C2
U 1 1
P 1900 1150
F 0 "C2" H 1925 1250 50  0000 L CNN
F 1 "22uF/6.3V" H 1925 1050 50  0000 L CNN
F 2 "Capacitors_SMD:C_0805" H 1938 1000 30  0001 C CNN
F 3 "" H 1900 1150 60  0000 C CNN
	1    1900 1150
	1    0    0    -1  
$EndComp
Wire Wire Line
	4100 6450 4100 6350
Connection ~ 4000 6450
$Comp
L GND #PWR028
U 1 1
P 3950 3350
F 0 "#PWR028" H 3950 3100 50  0001 C CNN
F 1 "GND" H 3950 3200 50  0000 C CNN
F 2 "" H 3950 3350 60  0000 C CNN
F 3 "" H 3950 3350 60  0000 C CNN
	1    3950 3350
	1    0    0    -1  
$EndComp
Wire Wire Line
	4200 6450 4200 6350
Connection ~ 4100 6450
$Comp
L VDD #PWR029
U 1 1
P 5450 5100
F 0 "#PWR029" H 5450 4950 50  0001 C CNN
F 1 "VDD" H 5450 5250 50  0000 C CNN
F 2 "" H 5450 5100 60  0000 C CNN
F 3 "" H 5450 5100 60  0000 C CNN
	1    5450 5100
	1    0    0    -1  
$EndComp
Wire Wire Line
	5450 5200 5450 5100
Connection ~ 5200 5200
$Comp
L VDD #PWR030
U 1 1
P 2400 2950
F 0 "#PWR030" H 2400 2800 50  0001 C CNN
F 1 "VDD" H 2400 3100 50  0000 C CNN
F 2 "" H 2400 2950 60  0000 C CNN
F 3 "" H 2400 2950 60  0000 C CNN
	1    2400 2950
	1    0    0    -1  
$EndComp
Wire Wire Line
	2400 3050 2400 2950
$Comp
L VDD #PWR031
U 1 1
P 1150 5550
F 0 "#PWR031" H 1150 5400 50  0001 C CNN
F 1 "VDD" H 1150 5700 50  0000 C CNN
F 2 "" H 1150 5550 60  0000 C CNN
F 3 "" H 1150 5550 60  0000 C CNN
	1    1150 5550
	1    0    0    -1  
$EndComp
$Comp
L +3V3 #PWR?
U 1 1
P 1900 800
F 0 "#PWR?" H 1900 650 50  0001 C CNN
F 1 "+3V3" H 1900 940 50  0000 C CNN
F 2 "" H 1900 800 60  0000 C CNN
F 3 "" H 1900 800 60  0000 C CNN
	1    1900 800 
	1    0    0    -1  
$EndComp
Connection ~ 1900 900 
$EndSCHEMATC
